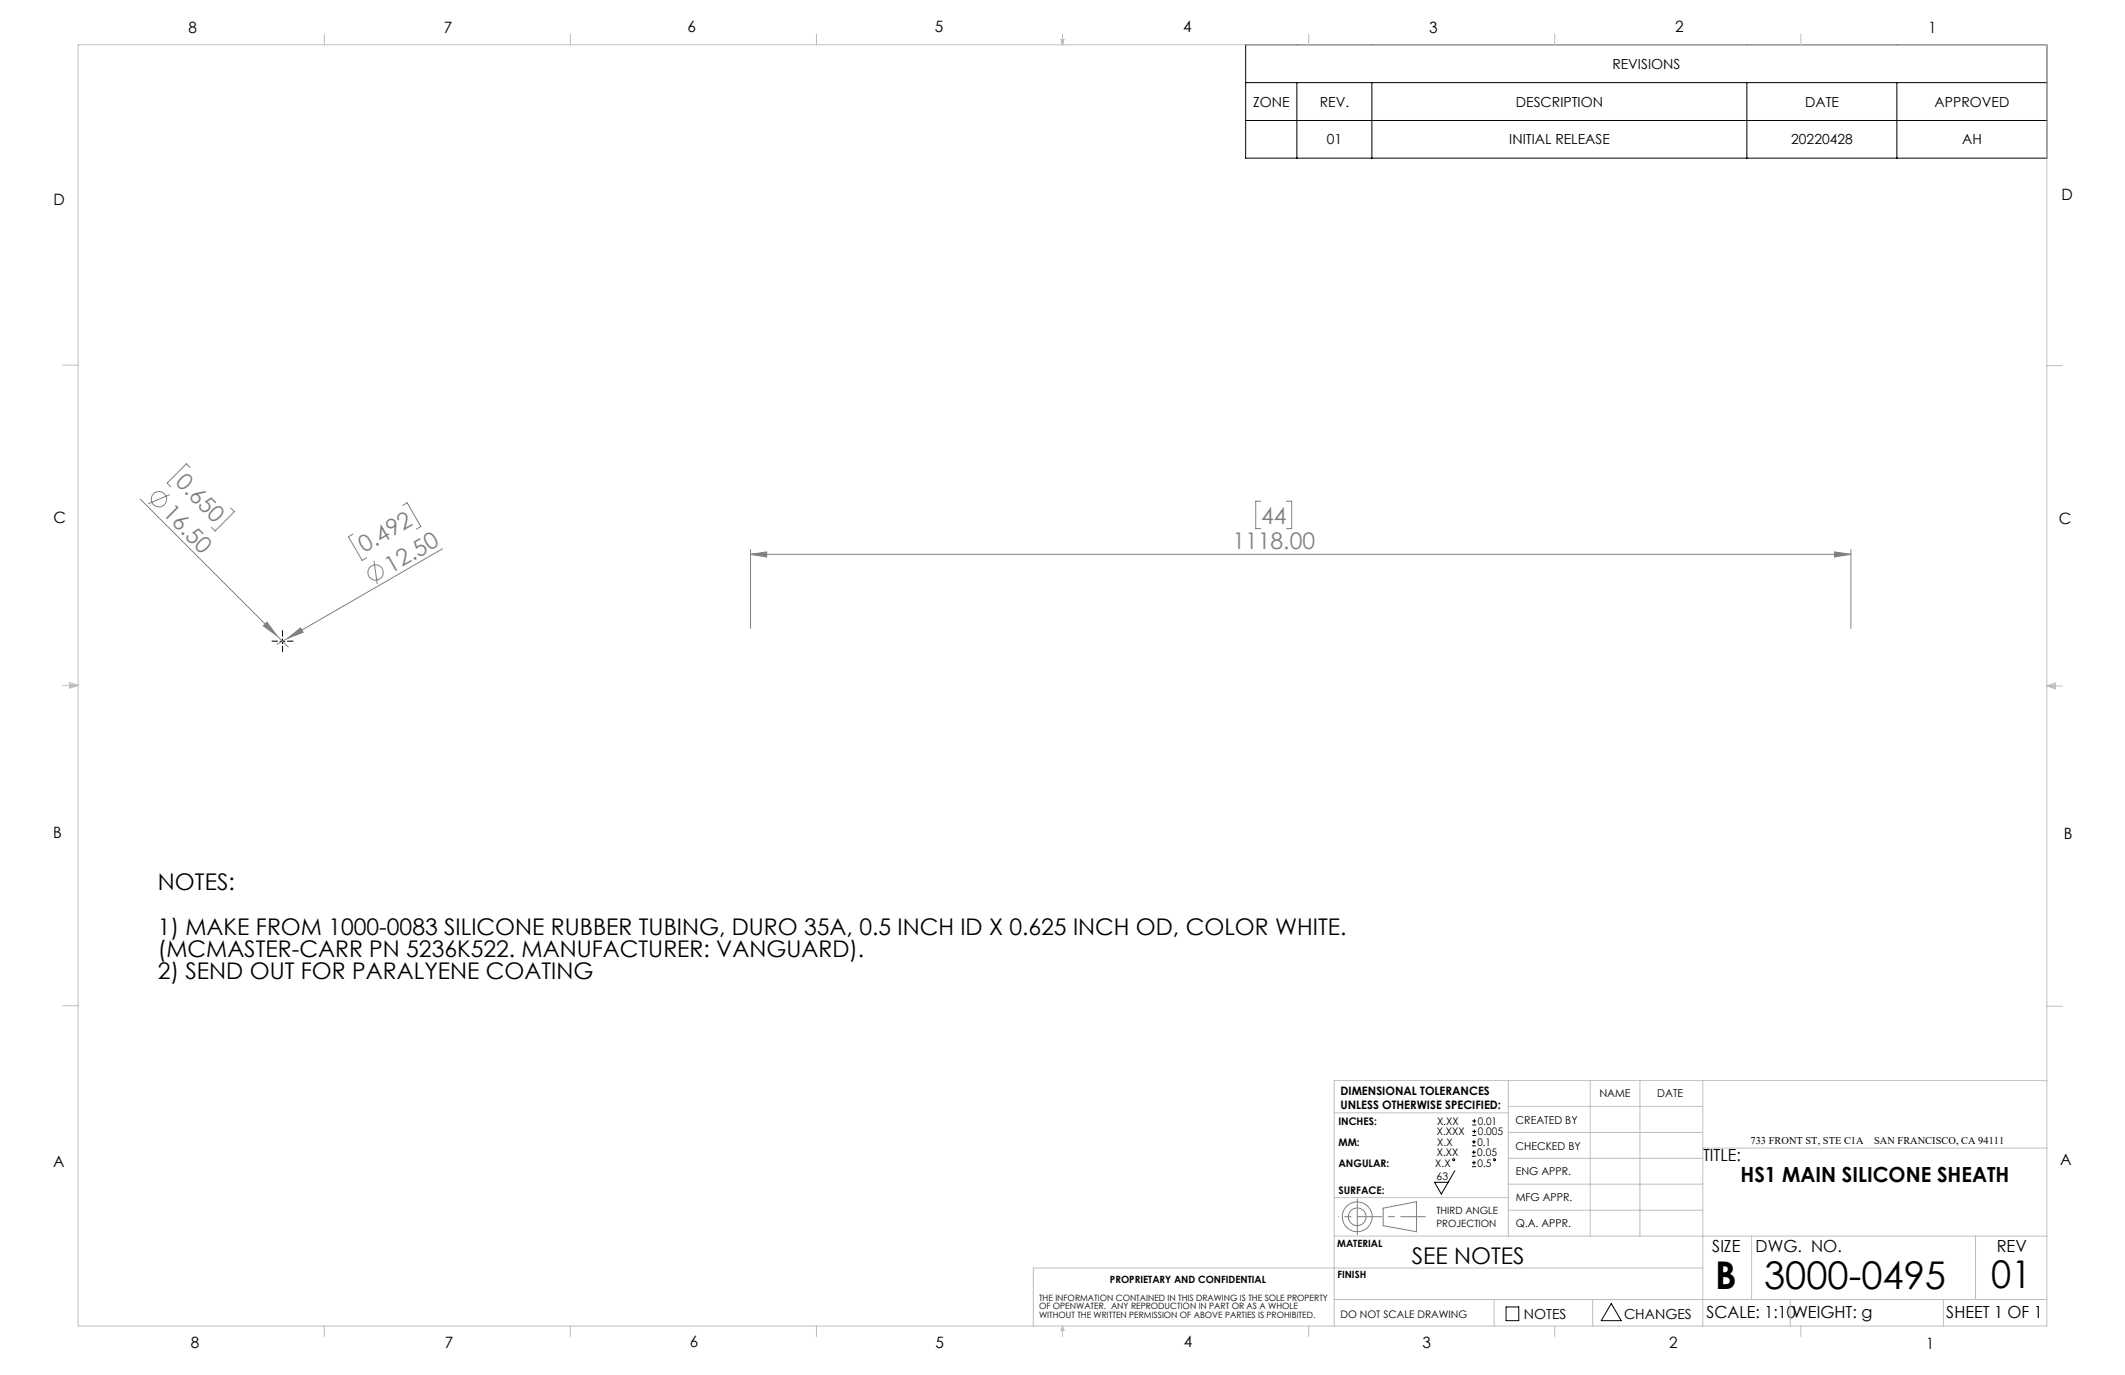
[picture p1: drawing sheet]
<svg xmlns="http://www.w3.org/2000/svg" width="432mm" height="279mm" viewBox="0 0 432 279" stroke-linecap="round" stroke-linejoin="round" font-family="sans-serif">
<g fill="none" stroke="#808080" stroke-width=".2">
<path d="M38.6 95l-.7-.8-3.9 4 .7 .7M28.5 101.4l27.7 27.8M34.5 100.5l-4.4 1.9M46.9 103.2l.7 .8-3.9 3.9-.8-.8M71.7 108.5l-.9 .6 2.8 4.8 .9-.6M76 113.9l.7 4.8M81.8 102.7l.9-.5 2.8 4.8-.9 .5M89.9 111.5l-31.4 18.2M152.5 112.6l3.3-.5v1.1zM152.5 111.7v16M152.5 112.6h223.6M256.2 101.8h-1v5.6h1"/>
<path d="M261.4 101.8h1.1v5.6h-1.1M372.8 112.1l3.3 .5-3.3 .6zM376.1 111.7v16M53.5 127.2l.8-.8 1.9 2.8zM56.2 129.2l2.4 2.3M58.5 129.7l2.6-2.1 .5 .9zM58.5 129.7l-2.2 1.2M281.1 245.5l6.7-1.3v6.1l-6.7-1.2z"/>
<circle cx="32.3" cy="101.4" r="1.57"/>
<circle cx="76.3" cy="116.3" r="1.55"/>
<circle cx="275.8" cy="247.3" r="1.8"/>
<circle cx="275.8" cy="247.3" r="3"/>
</g>
<g fill="none" stroke="#000" stroke-width=".2">
<path d="M253.1 9.1h162.8v23h-162.8zM253.1 16.8h162.8M263.5 16.8v15.3M278.8 16.8v15.3M355 16.8v15.3M385.4 16.8v15.3M253.1 24.5h162.8M56.9 130.3h1M57.4 129.8v1M295.6 237.9l-2.7 4.7-1.4-2.4h2.8M299.1 234.9h.8M299.1 234.1h.8"/>
<path d="M299.1 232.8h.8M299.1 232h.8M299.1 237.1h.8M299.1 236.3h.8M299.2 228.6h.8M299.2 227.8h.8M299.2 230.7h.8M299.2 229.9h.8M299.5 233.8v.8M299.5 231.6v.8M299.5 235.9v.8M299.6 227.4v.8"/>
<path d="M299.6 229.5v.8M306 265.6h2.6v2.8h-2.6zM327.4 264.9l2 3.5h-4z"/>
<circle cx="295.4" cy="235.7" r=".2"/>
<circle cx="303.7" cy="235.7" r=".2"/>
</g>
<path d="M56.4 130.3h-1.1M57.4 129.3v-1.2M57.4 131.3v1.1M58.4 130.3h1.2" fill="none" stroke="#000" stroke-width=".2" stroke-dasharray="15.2 1.3 1.3 1.3"/>
<path d="M275.8 247.2h13.8" fill="none" stroke="#808080" stroke-width=".2" stroke-dasharray="15.2 1.3 1.3 1.3" stroke-dashoffset="10.2"/>
<path d="M275.8 247.2v-3.6M275.8 247.2v3.7" fill="none" stroke="#808080" stroke-width=".2" stroke-dasharray="15.2 1.3 1.3 1.3"/>
<path d="M275.8 247.2h-3.8" fill="none" stroke="#808080" stroke-width=".2" stroke-dasharray="15.2 1.3 1.3 1.3" stroke-dashoffset="15.2"/>
<g fill="none" stroke="#c0c0c0" stroke-width=".2">
<path d="M15.9 9.1h400v260.4h-400zM65.9 6.9v2.2M115.9 6.9v2.2M165.9 6.9v2.2M215.6 8h.6l-.3 1.1zM215.7 8l.2 1.1M215.9 6.9v2.2M216 8l-.1 1.1M265.9 6.9v2.2M315.9 6.9v2.2M365.9 6.9v2.2M12.7 74.2h3.2"/>
<path d="M415.9 74.3h3.2M12.7 139.3h3.2M14.2 139.1l1.7 .2M14.2 138.7l1.7 .6-1.7 .5zM15.9 139.3l-1.7 .3M415.9 139.4h3.2M415.9 139.4l1.8-.6v1.2zM415.9 139.4l1.8 .3M417.7 139.2l-1.8 .2M12.7 204.4h3.2M306.5 219.6v31.6M323.1 219.6v31.6"/>
<path d="M333.2 219.6v31.6M346 219.6v49.9M415.9 204.5h3.2M415.9 219.6h-144.8v49.9M271.1 226.1h35.4M306.5 235.4h39.5M306.5 230.1h39.5M306.5 224.8h39.5M346 233.3h69.9M271.1 251.2h144.8M271.1 243.3h35.4M306.5 245.9h39.5"/>
<path d="M306.5 240.6h39.5M346 257.7h-136v11.8M355.9 251.2v12.9M401.4 251.2v12.9M65.9 269.5v2.1M115.9 269.5v2.1M165.9 269.5v2.1M215.9 269.5v2.1M215.9 269.5l.3 .8h-.6zM265.9 269.5v2.1M271.1 264.1h144.8M303.6 264.1v5.4"/>
<path d="M315.9 269.5v2.1M323.6 264.1v5.4M363.8 264.1v5.4M365.9 269.5v2.1M394.9 264.1v5.4"/>
</g>
<g fill="#808080">
<path d="M53.5 127.2l.8-.8 1.9 2.8z"/>
<path d="M58.5 129.7l2.6-2.1 .5 .9z"/>
<path d="M372.8 112.1l3.3 .5-3.3 .6zM152.5 112.6l3.3-.5v1.1z"/>
</g>
<g font-size="7.8">
<text x="348.5" y="261.9">B</text>
<text x="358.5" y="261.9">3000-0495</text>
<text x="404.6" y="261.8">01</text>
</g>
<g font-size="4.7" fill="#808080">
<text x="35.4" y="98.2" transform="rotate(45 35.4 98.2)">0.650</text>
<text x="32.9" y="104.5" transform="rotate(45 32.9 104.5)">16.50</text>
<text x="256.2" y="106.4">44</text>
<text x="74" y="112.4" transform="rotate(-30 74 112.4)">0.492</text>
<text x="250.4" y="111.6">1118.00</text>
<text x="79.4" y="116.6" transform="rotate(-30 79.4 116.6)">12.50</text>
</g>
<g font-size="4.7">
<text x="32.1" y="180.9">NOTES:</text>
<text x="32.1" y="189.9">1) MAKE FROM 1000-0083 SILICONE RUBBER TUBING, DURO 35A, 0.5 INCH ID X 0.625 INCH OD, COLOR WHITE.</text>
<text x="32.1" y="194.5">(MCMASTER-CARR PN 5236K522. MANUFACTURER: VANGUARD).</text>
<text x="32.1" y="199">2) SEND OUT FOR PARALYENE COATING</text>
<text x="286.9" y="256.9">SEE NOTES</text>
</g>
<text font-size="4.2" x="353.7" y="240.3">HS1 MAIN SILICONE SHEATH</text>
<g font-size="3.4">
<text x="346.1" y="235.9">TITLE:</text>
<text x="347.9" y="254.3">SIZE</text>
<text x="356.7" y="254.4">DWG. NO.</text>
<text x="405.7" y="254.5">REV</text>
<text x="346.8" y="267.9">SCALE: 1:10WEIGHT: g</text>
<text x="395.5" y="267.9">SHEET 1 OF 1</text>
</g>
<g font-size="3.2">
<text x="38.3" y="6.7">8</text>
<text x="90.2" y="6.7">7</text>
<text x="139.7" y="6.5">6</text>
<text x="190" y="6.5">5</text>
<text x="240.4" y="6.5">4</text>
<text x="290.4" y="6.7">3</text>
<text x="340.4" y="6.5">2</text>
<text x="391.9" y="6.7">1</text>
<text x="10.9" y="41.6">D</text>
<text x="418.9" y="40.7">D</text>
<text x="10.9" y="106.3">C</text>
<text x="418.4" y="106.4">C</text>
<text x="10.8" y="170.2">B</text>
<text x="419.4" y="170.6">B</text>
<text x="10.8" y="237.2">A</text>
<text x="418.6" y="236.8">A</text>
<text x="38.8" y="273.8">8</text>
<text x="90.4" y="273.8">7</text>
<text x="140.2" y="273.8">6</text>
<text x="190.1" y="273.9">5</text>
<text x="240.5" y="273.8">4</text>
<text x="289" y="273.9">3</text>
<text x="339.1" y="273.8">2</text>
<text x="391.4" y="274.1">1</text>
</g>
<g font-size="2.8">
<text x="327.6" y="14">REVISIONS</text>
<text x="254.6" y="21.7">ZONE</text>
<text x="268.2" y="21.7">REV.</text>
<text x="308" y="21.7">DESCRIPTION</text>
<text x="366.8" y="21.7">DATE</text>
<text x="393.1" y="21.7">APPROVED</text>
<text x="269.6" y="29.4">01</text>
<text x="306.7" y="29.4">INITIAL RELEASE</text>
<text x="364" y="29.4">20220428</text>
<text x="398.7" y="29.4">AH</text>
<text x="309.6" y="268">NOTES</text>
<text x="330" y="268">CHANGES</text>
</g>
<g font-size="2.4">
<text x="272.4" y="222.5">DIMENSIONAL TOLERANCES</text>
<text x="272.4" y="225.3">UNLESS OTHERWISE SPECIFIED:</text>
</g>
<g font-size="2.2">
<text x="325" y="222.9">NAME</text>
<text x="336.8" y="222.9">DATE</text>
<text x="308" y="233.6">CHECKED BY</text>
<text x="308" y="228.4">CREATED BY</text>
<text x="308" y="238.8">ENG APPR.</text>
<text x="308" y="244">MFG APPR.</text>
<text x="308" y="249.3">Q.A. APPR.</text>
</g>
<g font-size="2.1">
<text x="272" y="228.6">INCHES:</text>
<text x="272" y="232.8">MM:</text>
<text x="292" y="230.7">X.XXX</text>
<text x="292" y="228.6">X.XX</text>
<text x="292.1" y="232.8">X.X</text>
<text x="300.2" y="232.8">0.1</text>
<text x="300.3" y="228.6">0.01</text>
<text x="300.3" y="230.7">0.005</text>
<text x="355.7" y="232.4">733 FRONT ST, STE C1A</text>
<text x="380.8" y="232.4">SAN FRANCISCO, CA 94111</text>
<text x="272" y="237">ANGULAR:</text>
<text x="291.6" y="237">X.X</text>
<text x="291.9" y="239.8">63</text>
<text x="292" y="234.9">X.XX</text>
<text x="300.2" y="234.9">0.05</text>
<text x="300.2" y="237">0.5</text>
<text x="272" y="242.6">SURFACE:</text>
<text x="272.4" y="267.8">DO NOT SCALE DRAWING</text>
</g>
<g font-size="2">
<text x="291.9" y="246.8">THIRD ANGLE</text>
<text x="291.9" y="249.3">PROJECTION</text>
<text x="271.7" y="253.4">MATERIAL</text>
<text x="225.5" y="260.6">PROPRIETARY AND CONFIDENTIAL</text>
<text x="271.8" y="259.7">FINISH</text>
</g>
<g font-size="1.8">
<text x="211.1" y="264.3">THE INFORMATION CONTAINED IN THIS DRAWING IS THE SOLE PROPERTY</text>
<text x="211.1" y="266.1">OF OPENWATER. ANY REPRODUCTION IN PART OR AS A WHOLE</text>
<text x="211.1" y="267.8">WITHOUT THE WRITTEN PERMISSION OF ABOVE PARTIES IS PROHIBITED.</text>
</g>
</svg>
